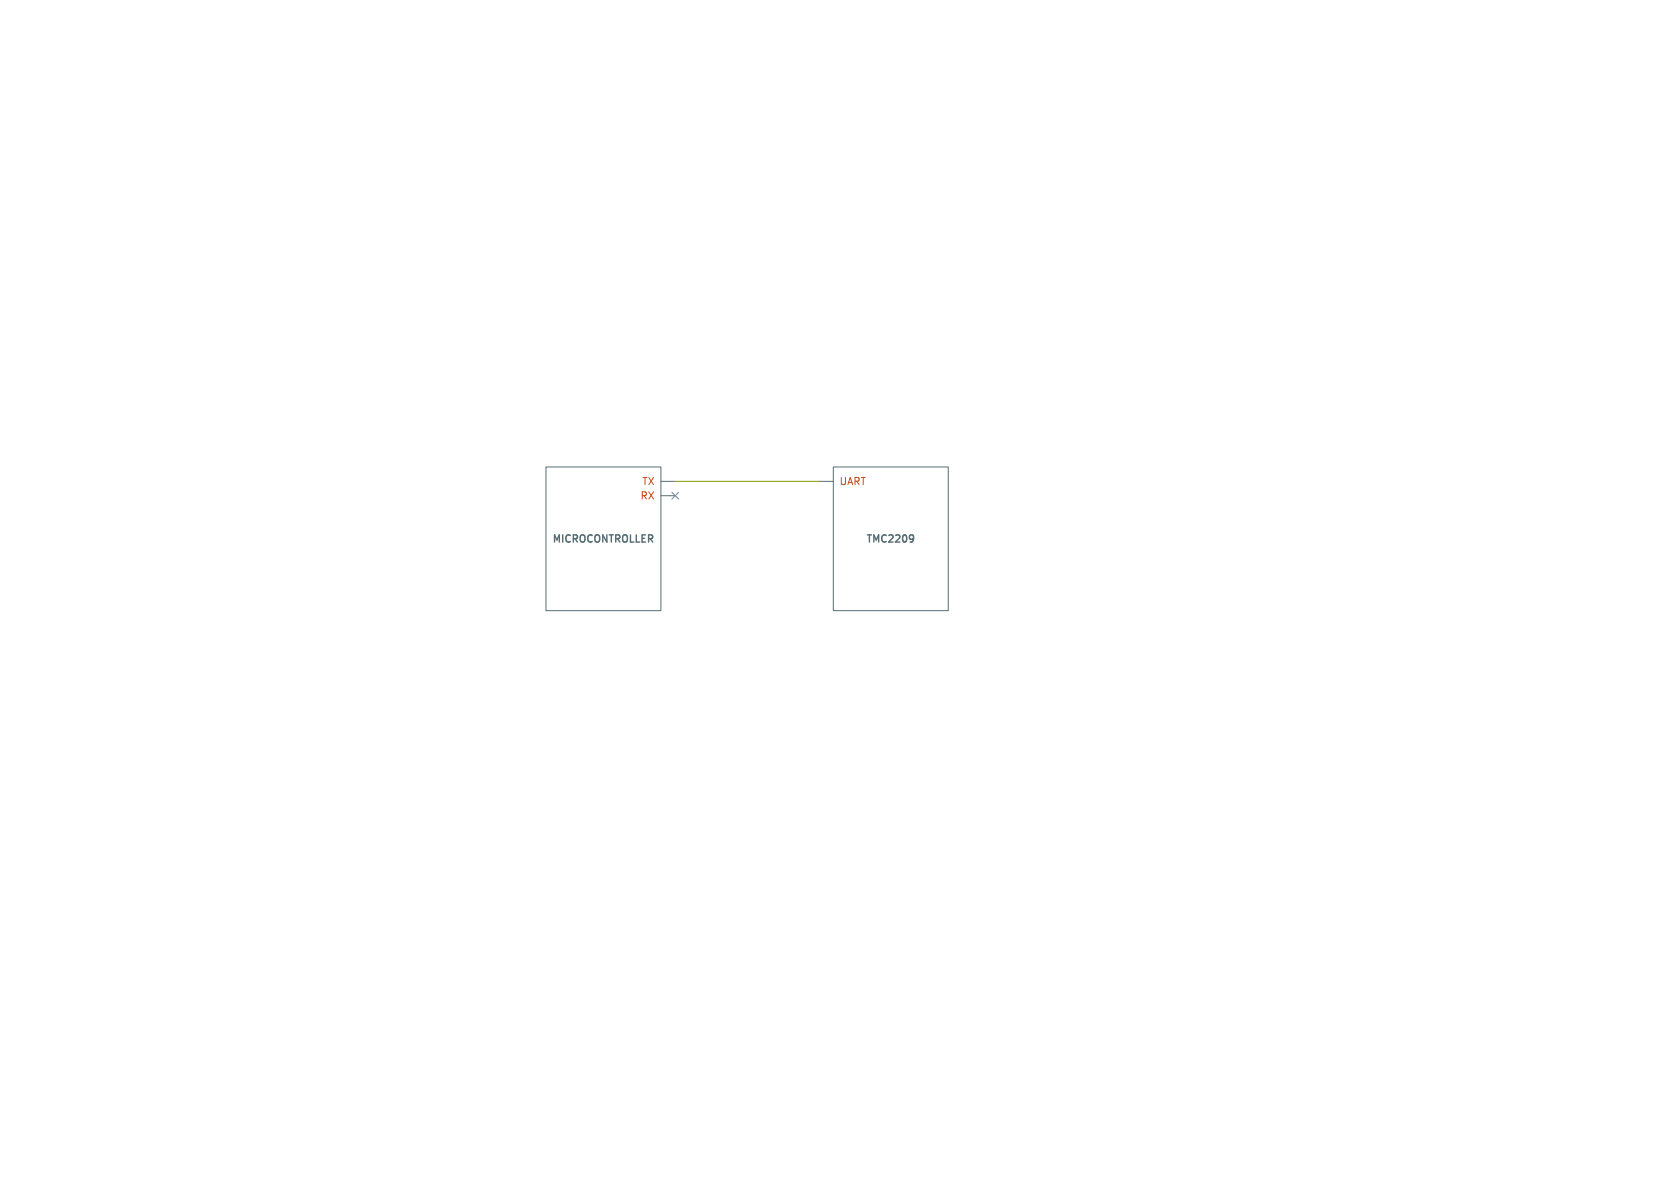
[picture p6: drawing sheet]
<svg xmlns="http://www.w3.org/2000/svg" width="297mm" height="210mm" viewBox="0 0 297 210" stroke-linecap="round" stroke-linejoin="round" font-family="sans-serif">
<path d="M96.5 82.6h20.3v25.4h-20.3zM116.8 87.6h2.6M116.8 85.1h2.6M144.8 85.1h2.5M147.3 82.6h20.3v25.4h-20.3z" fill="none" stroke="#586e75" stroke-width=".18"/>
<path d="M161.3 94.6l.1 .1a1.03 1.03 0 0 1-.1 1.1M161.5 95.1l-.2 .2" fill="none" stroke="#586e75" stroke-width=".25"/>
<path d="M119.4 85.1h25.4" fill="none" stroke="#859900" stroke-width=".18"/>
<path d="M118.8 87l1.2 1.2M120 87l-1.2 1.2" fill="none" stroke="#6c71c4" stroke-width=".18"/>
<g font-size="1.8" fill="#cb4b16">
<text x="113.1" y="88.5">RX</text>
<text x="113.4" y="86">TX</text>
<text x="148.3" y="86">UART</text>
</g>
<g font-size="1.8" fill="#586e75">
<text x="97.5" y="96.3">MICROCONTROLLER</text>
<text x="153" y="96.3">TMC2209</text>
</g>
</svg>
